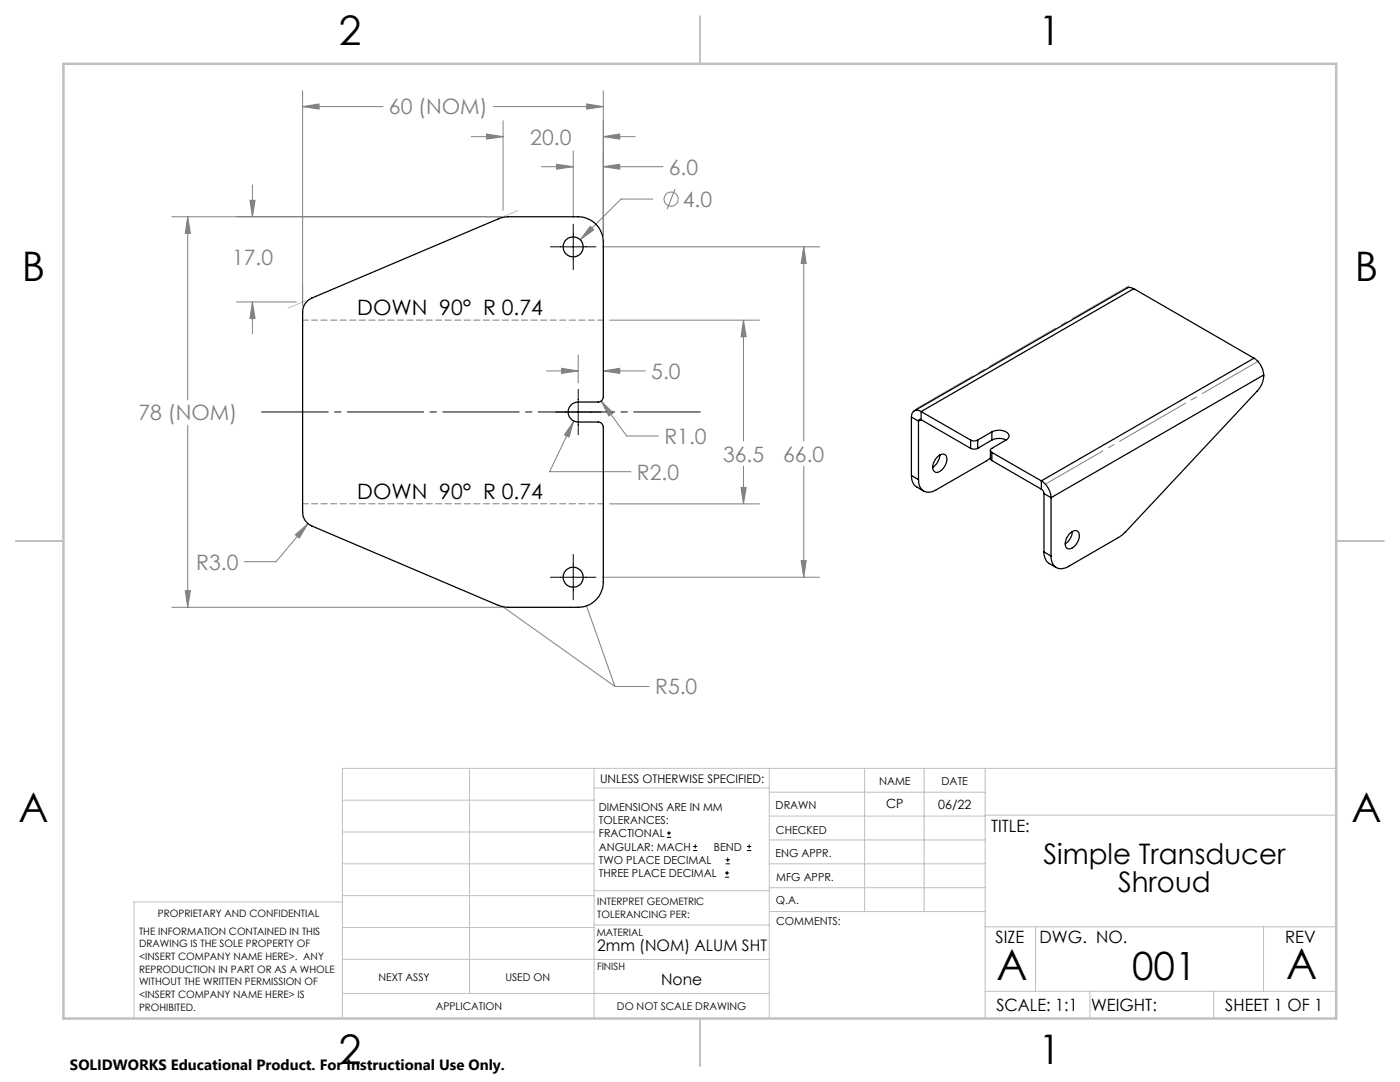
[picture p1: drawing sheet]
<svg xmlns="http://www.w3.org/2000/svg" width="279mm" height="216mm" viewBox="0 0 279 216" stroke-linecap="round" stroke-linejoin="round" font-family="sans-serif">
<g fill="none" stroke="#808080" stroke-width=".2">
<path d="M60.4 18.1v42.9M120.4 18.1v28.9M49.9 40h1l-.5 3.3zM50.4 36.9v6.4M60.4 21.3l3.3-.6v1.1zM60.4 21.3h16M94.1 27.3h6.3M97.1 26.7l3.3 .6-3.3 .5zM98.5 21.3h21.9M100.4 24.1v17.9M108.1 33.3h6.3M111.1 32.8l3.3 .5-3.3 .5z"/>
<path d="M114.4 30.1v13.4M117.1 20.7l3.3 .6-3.3 .5zM120.4 27.3l3.3-.6v1.1zM120.4 33.3l3.3-.5v1zM120.4 27.3h6.4M120.4 33.3h11.9M130.3 39.7h-6.4l-8.1 8.1M134.7 37.7l-1.6 4M37.5 43.3l.5 3.3h-1zM37.5 43.3v36.5M100.2 43.3h-65.9M117.8 45.2l.7 .7-2.7 1.9z"/>
<path d="M120.2 49.2h43.4M160.4 49.2l.5 3.4h-1zM160.4 49.2v38.8M47.2 60.3h11.9M50.4 60.3l.5 3.3h-1zM50.4 60.3v6.3M109 74h6.4M112.1 73.5l3.3 .5-3.3 .5zM115.4 70.8v5.6M120.4 74l3.3-.5v1zM120.4 74h8.4M121.7 63.9h29.9"/>
<path d="M148.4 63.9l.5 3.3h-1zM148.4 63.9v24.1M37.5 84.8v36.4M114.5 84l-.9 3.2-1-.4zM114.5 84l-4.8 10.1h16.2M120 80l2.3 2.4-.8 .6zM120 80l5.1 7h6.3M147.9 97.3h1l-.5 3.2zM148.4 93v7.5M160.4 93v22.2M37 117.9h1l-.5 3.3zM58.9 106.7l2.6-2.2-1.8 2.9z"/>
<path d="M61.5 104.5l-6.4 7.6h-6.3M120.2 115.2h43.4M121.7 100.5h29.9M159.9 111.9h1l-.5 3.3zM34.3 121.2h65.9M100.4 121.1l22.3 15.9M117.1 120.9l5.6 16.1M122.7 137h6.8"/>
<circle cx="133.9" cy="39.7" r="1.4"/>
</g>
<g fill="none" stroke="#000" stroke-width=".2">
<path d="M109.9 49.2h9M114.4 44.7v9.1M115.4 77.7v9M110.8 82.2h9.1M109.9 115.2h9M114.4 110.6v9.1M133.1 167.1h.8M133.1 166.2h.8M133.5 165.8v.9M138.3 169.7h.8M138.3 168.9h.8M138.7 168.5v.8"/>
<path d="M144.7 175h.8M144.7 174.2h.8M144.8 172.4h.9M144.8 171.6h.9M145.1 173.8v.8M145.2 171.1v.9M149.1 169.7h.8M149.1 168.9h.8M149.5 168.5v.8"/>
</g>
<path d="M52.2 82.2h87.5" fill="none" stroke="#000" stroke-width=".2" stroke-dasharray="15.2 1.3 1.3 1.3" stroke-dashoffset="2"/>
<path d="M120.4 63.9h-60M60.4 100.5h60" fill="none" stroke="#808080" stroke-width=".2" stroke-dasharray="1.3 .6" stroke-dashoffset=".2"/>
<g fill="none" stroke="#c0c0c0" stroke-width=".2">
<path d="M60.4 57.1v3.9M61.1 60l-3.6 1.5M97.2 43.3h3M103.3 42l-2.7 1.2M68.3 159.7h50.3M93.7 153.3v44.9M118.6 153.3v49.9M118.6 157.2h34.9M153.5 153.3v49.9M153.5 158.1h43.1M172.5 153.3v28.6M184.4 153.3v28.6"/>
<path d="M196.6 153.3v49.9M266.7 153.3h-198.4v49.9M68.3 178.7h50.3M68.3 172.4h50.3M68.3 166h50.3M68.3 180h-41.6v23.2M118.6 177.7h35M153.5 167.6h43.1M153.5 162.8h43.1M153.5 172.4h43.1M153.5 177.1h43.1M196.6 162.7h70.1"/>
<path d="M68.3 198.2h85.2M68.3 191.4l85.2 .1M68.3 185.1h50.3M118.6 184.6h35M153.6 181.9h43M196.6 197.8h70.1M196.6 184.9h70.1M206.7 184.9v12.9M217.5 197.8v5.4M242.2 197.8v5.4M252.2 184.9v12.9"/>
</g>
<path d="M139.7 3.2v9.5M3.1 107.9h9.6M266.7 107.9h9.5M139.7 203.2v9.6" fill="none" stroke="#c0c0c0" stroke-width=".25"/>
<path d="M12.7 12.7h254v190.5h-254z" fill="none" stroke="#c0c0c0" stroke-width=".5"/>
<path d="M225.3 57l-42.4 24.5M208.8 96.5l42.4-24.5" fill="none" stroke="#808080" stroke-width=".2" stroke-dasharray="15.2 1.3 1.3 1.3" stroke-dashoffset="2.2"/>
<g fill="#808080">
<path d="M50.4 60.3l.5 3.3h-1zM49.9 40h1l-.5 3.3zM97.1 26.7l3.3 .6-3.3 .5zM120.4 27.3l3.3-.6v1.1z"/>
<path d="M60.4 21.3l3.3-.6v1.1zM117.1 20.7l3.3 .6-3.3 .5zM112.1 73.5l3.3 .5-3.3 .5zM120.4 74l3.3-.5v1zM111.1 32.8l3.3 .5-3.3 .5zM120.4 33.3l3.3-.5v1zM117.8 45.2l-2 2.6 2.7-1.9zM114.5 84l-1.9 2.8 1 .4zM120 80l1.5 3 .8-.6zM148.4 63.9l.5 3.3h-1zM147.9 97.3h1l-.5 3.2zM160.4 49.2l.5 3.4h-1zM159.9 111.9h1l-.5 3.3zM58.9 106.7l.8 .7 1.8-2.9zM37.5 43.3l.5 3.3h-1zM37 117.9h1l-.5 3.3z"/>
</g>
<g fill="none" stroke="#000" stroke-width=".25">
<path d="M226.3 57.6l-.8-.2h-.5l-42.5 24.6M226.3 57.6l-42.5 24.5M226.3 57.6l24 13.9M61.2 60.3l1-.8 37.5-15.9 1.7-.3h14a5 5 0 0 1 5 5v30.9a1.02 1.02 0 0 1-1 1h-4a1.99 1.99 0 0 0-2 2 1.99 1.99 0 0 0 2 2h4a1.09 1.09 0 0 1 1 1v31a5 5 0 0 1-5 5h-14.3l-1.7-.4-37.2-15.8a2.94 2.94 0 0 1-1.8-2.8v-39.9a2.66 2.66 0 0 1 .8-2zM250.3 71.5a4.2 4.2 0 0 1 1.9 3.3M250.3 71.5l-42.5 24.5M252.2 74.8a4.6 4.6 0 0 1-1.3 3.2l-26.3 28.2-1.1 .9-10.2 5.9a2.15 2.15 0 0 1-2.5 .2 2.15 2.15 0 0 1-1-2.3M252.2 74.8l-42.4 24.5M181.9 94.9a2.39 2.39 0 0 0 1.1 2.3l1.4 .8M181.9 83.2l1.4 .8M181.9 94.9l1.4 .8M181.9 83.2v11.7"/>
<path d="M183.3 84v11.7M183.8 82.1a1.17 1.17 0 0 0-1.3-.1 1.17 1.17 0 0 0-.6 1.2M183.8 83.7a.33 .33 0 0 0-.3 0 .33 .33 0 0 0-.2 .3M183.8 82.1l9.9 5.7M183.8 83.7l9.9 5.8M183.8 82.1v1.6M183.8 83.7l-.5 .3M187.1 91.1a1.1 1.1 0 0 1 1.7-.1 2.69 2.69 0 0 1-2 3.3 1.34 1.34 0 0 1-.4-2.1zM187.6 90.8a3.3 3.3 0 0 1-1.5 2.4M193.7 87.8a1.5 1.5 0 0 0 1.4 0M193.7 89.5l.5 .1 .9-.1M193.7 87.8v1.7"/>
<path d="M195.1 87.8v1.7M197.7 89.9v1.7l.2 .3M197.7 91.4l-1 .6-9.8 5.7a2.16 2.16 0 0 1-2.5 .3 2.16 2.16 0 0 1-1.1-2.3M197.9 86.2a2.7 2.7 0 0 1 3.4 .5v.6l-.5 .5M197.9 87.8a3.3 3.3 0 0 1 2.9 0M197.9 90.3l9.9 5.7M197.9 86.2l-2.8 1.6M197.9 91.9l9.9 5.7M197.9 86.2v1.6M197.9 90.3v1.6M197.9 87.8l-2.8 1.7M200.8 87.8l-2.9 1.7a.43 .43 0 0 0-.2 .4 .43 .43 0 0 0 .2 .4"/>
<path d="M207.8 96a4.2 4.2 0 0 1 2 3.3M207.8 97.6l.4 .4 .2 .5M207.8 96v1.6M208.4 98.5l1.4 .8M208.4 98.5v11.6M209.8 99.3v11.6M208.4 110.1a2.6 2.6 0 0 0 1 2.3l1.4 .8M208.4 110.1l1.4 .8M213.4 106.5a1.18 1.18 0 0 1 1.8-.3 2.56 2.56 0 0 1-2.1 3.3 1.36 1.36 0 0 1-.3-1.9zM214 106.1a3.1 3.1 0 0 1-1.4 2.4"/>
<circle cx="114.4" cy="49.3" r="2"/>
<circle cx="114.4" cy="115.2" r="1.99"/>
</g>
<g font-size="8.5">
<text x="198.9" y="195.5">A</text>
<text x="256.7" y="195.4">A</text>
</g>
<g font-size="8.1">
<text x="67.6" y="8.9">2</text>
<text x="207.3" y="8.9">1</text>
<text x="4.4" y="56.2">B</text>
<text x="270.4" y="56.2">B</text>
<text x="3.7" y="164.1">A</text>
<text x="269.7" y="164.1">A</text>
<text x="67.6" y="212.4">2</text>
<text x="207.3" y="212.4">1</text>
</g>
<text font-size="7.8" x="225.9" y="195.5">001</text>
<g font-size="5.6">
<text x="208.3" y="172.3">Simple Transducer</text>
<text x="223.1" y="178">Shroud</text>
</g>
<g font-size="4.2" fill="#808080">
<text x="77.6" y="22.8">60 (NOM)</text>
<text x="105.8" y="28.8">20.0</text>
<text x="133.5" y="34.8">6.0</text>
<text x="136.3" y="41.3">4.0</text>
<text x="46.3" y="52.9">17.0</text>
<text x="130" y="75.6">5.0</text>
<text x="27.7" y="83.9">78 (NOM)</text>
<text x="132.6" y="88.6">R1.0</text>
<text x="127.1" y="95.7">R2.0</text>
<text x="144.3" y="92.1">36.5</text>
<text x="156.3" y="92.1">66.0</text>
<text x="39.2" y="113.7">R3.0</text>
<text x="130.7" y="138.6">R5.0</text>
</g>
<g font-size="4.2">
<text x="71.3" y="62.9">DOWN 90° R 0.74</text>
<text x="71.3" y="99.6">DOWN 90° R 0.74</text>
</g>
<g font-size="3.4">
<text x="197.8" y="166">TITLE:</text>
<text x="198.7" y="188.1">SIZE</text>
<text x="207.5" y="188.1">DWG. NO.</text>
<text x="256.5" y="188.2">REV</text>
<text x="198.8" y="201.7">SCALE: 1:1</text>
<text x="217.7" y="201.8">WEIGHT:</text>
<text x="244.5" y="201.7">SHEET 1 OF 1</text>
</g>
<g font-size="3.2">
<text x="119.2" y="189.8">2mm (NOM) ALUM SHT</text>
<text x="132" y="196.6">None</text>
</g>
<text font-size="3" x="14" y="213.5">SOLIDWORKS Educational Product. For Instructional Use Only.</text>
<g font-size="2.5">
<text x="176.8" y="161.3">CP</text>
<text x="187.3" y="161.4">06/22</text>
</g>
<text font-size="2.4" x="119.8" y="156.2">UNLESS OTHERWISE SPECIFIED:</text>
<g font-size="2.2">
<text x="119.5" y="161.8">DIMENSIONS ARE IN MM</text>
<text x="154.8" y="161.4">DRAWN</text>
<text x="175.4" y="156.6">NAME</text>
<text x="187.9" y="156.7">DATE</text>
<text x="119.5" y="164.4">TOLERANCES:</text>
<text x="119.5" y="167.1">FRACTIONAL</text>
<text x="154.9" y="166.3">CHECKED</text>
<text x="119.5" y="169.7">ANGULAR: MACH</text>
<text x="119.5" y="172.4">TWO PLACE DECIMAL</text>
<text x="142.5" y="169.7">BEND</text>
<text x="154.8" y="171">ENG APPR.</text>
<text x="119.5" y="175">THREE PLACE DECIMAL</text>
<text x="154.9" y="175.7">MFG APPR.</text>
<text x="154.9" y="180.4">Q.A.</text>
<text x="154.9" y="184.6">COMMENTS:</text>
</g>
<g font-size="2.1">
<text x="75.5" y="195.7">NEXT ASSY</text>
<text x="100.9" y="195.7">USED ON</text>
<text x="86.9" y="201.5">APPLICATION</text>
<text x="123.1" y="201.6">DO NOT SCALE DRAWING</text>
</g>
<g font-size="2">
<text x="31.5" y="182.9">PROPRIETARY AND CONFIDENTIAL</text>
<text x="119.2" y="180.6">INTERPRET GEOMETRIC</text>
<text x="119.2" y="183.1">TOLERANCING PER:</text>
<text x="27.8" y="186.5">THE INFORMATION CONTAINED IN THIS</text>
<text x="27.8" y="189">DRAWING IS THE SOLE PROPERTY OF</text>
<text x="27.8" y="191.6">&lt;INSERT COMPANY NAME HERE&gt;. ANY</text>
<text x="119.1" y="186.7">MATERIAL</text>
<text x="27.8" y="194.1">REPRODUCTION IN PART OR AS A WHOLE</text>
<text x="27.8" y="196.6">WITHOUT THE WRITTEN PERMISSION OF</text>
<text x="119.1" y="193.5">FINISH</text>
<text x="27.8" y="199.1">&lt;INSERT COMPANY NAME HERE&gt; IS</text>
<text x="27.8" y="201.7">PROHIBITED.</text>
</g>
</svg>
